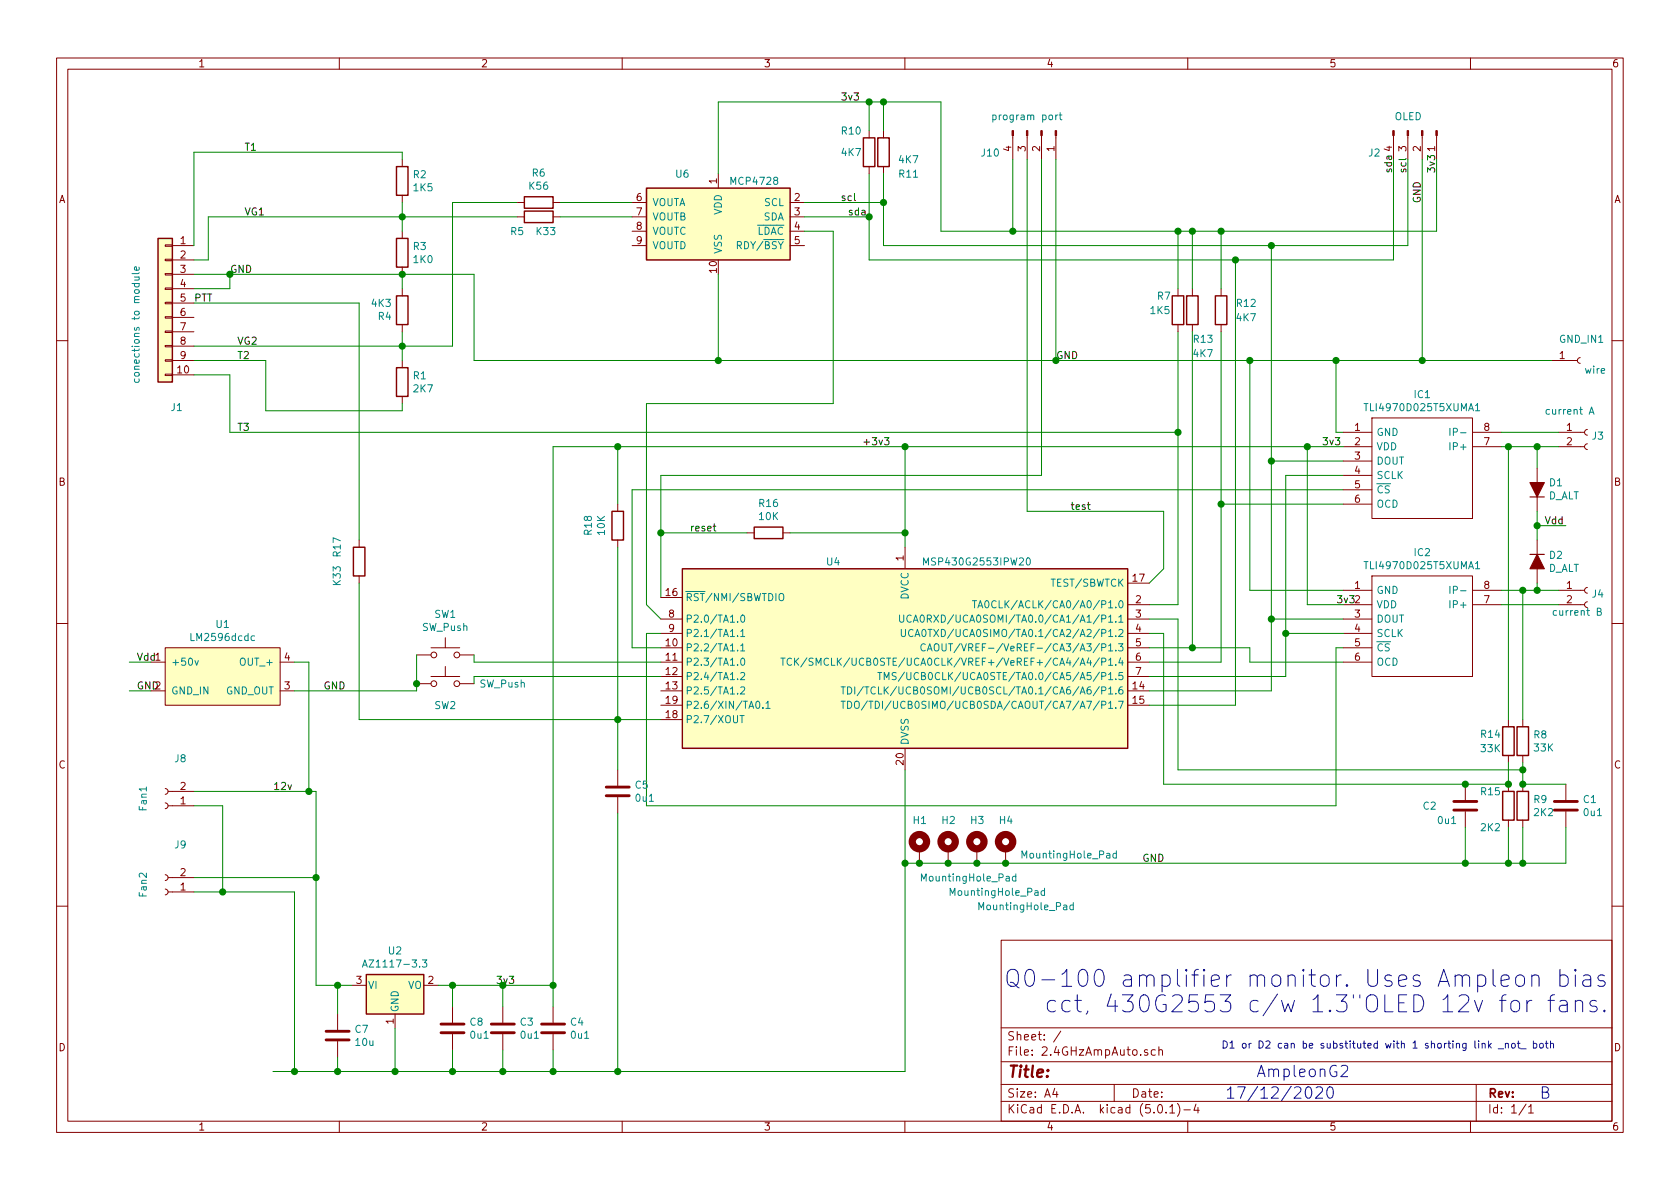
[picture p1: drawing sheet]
EESchema Schematic File Version 4
LIBS:2.4GHzAmpAuto-cache
EELAYER 26 0
EELAYER END
$Descr A4 11693 8268
encoding utf-8
Sheet 1 1
Title ""
Date ""
Rev ""
Comp ""
Comment1 ""
Comment2 ""
Comment3 ""
Comment4 ""
$EndDescr
$Comp
L Regulator_Linear:AZ1117-3.3 U2
U 1 1
P 2750 6850
F 0 "U2" H 2750 7092 50  0000 C CNN
F 1 "AZ1117-3.3" H 2750 7001 50  0000 C CNN
F 2 "Package_TO_SOT_SMD:SOT-89-3_Handsoldering" H 2750 7100 50  0001 C CIN
F 3 "https://www.diodes.com/assets/Datasheets/AZ1117.pdf" H 2750 6850 50  0001 C CNN
	1    2750 6850
	1    0    0    -1  
$EndComp
$Comp
L Device:R R2
U 1 1
P 2800 1250
F 0 "R2" H 2870 1296 50  0000 L CNN
F 1 "1K5" H 2870 1205 50  0000 L CNN
F 2 "Resistor_SMD:R_0805_2012Metric_Pad1.15x1.40mm_HandSolder" V 2730 1250 50  0001 C CNN
F 3 "~" H 2800 1250 50  0001 C CNN
	1    2800 1250
	1    0    0    -1  
$EndComp
$Comp
L Device:R R5
U 1 1
P 3750 1500
F 0 "R5" V 3850 1350 50  0000 C CNN
F 1 "K33" V 3850 1550 50  0000 C CNN
F 2 "Resistor_SMD:R_0805_2012Metric_Pad1.15x1.40mm_HandSolder" V 3680 1500 50  0001 C CNN
F 3 "~" H 3750 1500 50  0001 C CNN
	1    3750 1500
	0    1    1    0   
$EndComp
$Comp
L Device:R R6
U 1 1
P 3750 1400
F 0 "R6" V 3543 1400 50  0000 C CNN
F 1 "K56" V 3634 1400 50  0000 C CNN
F 2 "Resistor_SMD:R_0805_2012Metric_Pad1.15x1.40mm_HandSolder" V 3680 1400 50  0001 C CNN
F 3 "~" H 3750 1400 50  0001 C CNN
	1    3750 1400
	0    1    1    0   
$EndComp
$Comp
L Device:R R1
U 1 1
P 2800 2650
F 0 "R1" H 2870 2696 50  0000 L CNN
F 1 "2K7" H 2870 2605 50  0000 L CNN
F 2 "Resistor_SMD:R_0805_2012Metric_Pad1.15x1.40mm_HandSolder" V 2730 2650 50  0001 C CNN
F 3 "~" H 2800 2650 50  0001 C CNN
	1    2800 2650
	1    0    0    -1  
$EndComp
$Comp
L Device:R R3
U 1 1
P 2800 1750
F 0 "R3" H 2870 1796 50  0000 L CNN
F 1 "1K0" H 2870 1705 50  0000 L CNN
F 2 "Resistor_SMD:R_0805_2012Metric_Pad1.15x1.40mm_HandSolder" V 2730 1750 50  0001 C CNN
F 3 "~" H 2800 1750 50  0001 C CNN
	1    2800 1750
	1    0    0    -1  
$EndComp
$Comp
L Device:R R4
U 1 1
P 2800 2150
F 0 "R4" H 2870 2196 50  0000 L CNN
F 1 "4K3" H 2870 2105 50  0000 L CNN
F 2 "Resistor_SMD:R_0805_2012Metric_Pad1.15x1.40mm_HandSolder" V 2730 2150 50  0001 C CNN
F 3 "~" H 2800 2150 50  0001 C CNN
	1    2800 2150
	-1   0    0    1   
$EndComp
Wire Wire Line
	6550 1600 6550 700 
Text Label 7950 6000 0    50   ~ 0
GND
Text Label 7350 2500 0    50   ~ 0
GND
Text Label 6000 3100 0    50   ~ 0
+3v3
Wire Wire Line
	3050 6850 3150 6850
Wire Wire Line
	2750 7150 2750 7450
Connection ~ 2750 7450
Wire Wire Line
	2750 7450 3150 7450
Wire Wire Line
	1350 6100 2200 6100
Wire Wire Line
	2200 6100 2200 6850
Wire Wire Line
	2200 6850 2350 6850
Wire Wire Line
	1350 5500 2150 5500
Wire Wire Line
	2200 5500 2200 6100
Connection ~ 2200 6100
Wire Wire Line
	1350 5600 1550 5600
Wire Wire Line
	1550 5600 1550 6200
Wire Wire Line
	1350 6200 1550 6200
Connection ~ 1550 6200
Wire Wire Line
	1550 6200 2050 6200
Connection ~ 2050 7450
Wire Wire Line
	2050 7450 2350 7450
$Comp
L Device:C C7
U 1 1
P 2350 7200
F 0 "C7" H 2465 7246 50  0000 L CNN
F 1 "10u" H 2465 7155 50  0000 L CNN
F 2 "Capacitor_SMD:C_0805_2012Metric" H 2388 7050 50  0001 C CNN
F 3 "~" H 2350 7200 50  0001 C CNN
	1    2350 7200
	1    0    0    -1  
$EndComp
$Comp
L Device:C C8
U 1 1
P 3150 7150
F 0 "C8" H 3265 7196 50  0000 L CNN
F 1 "0u1" H 3265 7105 50  0000 L CNN
F 2 "Capacitor_SMD:C_0805_2012Metric" H 3188 7000 50  0001 C CNN
F 3 "~" H 3150 7150 50  0001 C CNN
	1    3150 7150
	1    0    0    -1  
$EndComp
Wire Wire Line
	3150 7000 3150 6850
Connection ~ 3150 6850
Wire Wire Line
	3150 6850 3500 6850
Wire Wire Line
	3150 7300 3150 7450
Connection ~ 3150 7450
Wire Wire Line
	2350 7350 2350 7450
Connection ~ 2350 7450
Wire Wire Line
	2350 7450 2750 7450
Wire Wire Line
	1900 7450 2050 7450
Wire Wire Line
	2350 7050 2350 6850
Connection ~ 2350 6850
Wire Wire Line
	2350 6850 2450 6850
Wire Wire Line
	8850 1700 9800 1700
$Comp
L Device:R R16
U 1 1
P 5350 3700
F 0 "R16" V 5143 3700 50  0000 C CNN
F 1 "10K" V 5234 3700 50  0000 C CNN
F 2 "Resistor_SMD:R_0805_2012Metric_Pad1.15x1.40mm_HandSolder" V 5280 3700 50  0001 C CNN
F 3 "~" H 5350 3700 50  0001 C CNN
	1    5350 3700
	0    1    1    0   
$EndComp
Wire Wire Line
	4600 4150 4600 3700
Wire Wire Line
	4600 3700 5200 3700
Text Label 5850 700  0    50   ~ 0
3v3
Text Label 3450 6850 0    50   ~ 0
3v3
Text Label 1900 5500 0    50   ~ 0
12v
$Comp
L Connector:Conn_01x02_Female J8
U 1 1
P 1150 5600
F 0 "J8" H 1044 5275 50  0000 C CNN
F 1 "Fan1" V 1300 5550 50  0000 C CNN
F 2 "Connector_PinHeader_2.54mm:PinHeader_1x02_P2.54mm_Vertical" H 1150 5600 50  0001 C CNN
F 3 "~" H 1150 5600 50  0001 C CNN
	1    1150 5600
	-1   0    0    1   
$EndComp
$Comp
L Connector:Conn_01x02_Female J9
U 1 1
P 1150 6200
F 0 "J9" H 1044 5875 50  0000 C CNN
F 1 "Fan2" V 1300 6150 50  0000 C CNN
F 2 "Connector_PinHeader_2.54mm:PinHeader_1x02_P2.54mm_Vertical" H 1150 6200 50  0001 C CNN
F 3 "~" H 1150 6200 50  0001 C CNN
	1    1150 6200
	-1   0    0    1   
$EndComp
$Comp
L SamacSys_Parts:TLI4970D025T5XUMA1 IC1
U 1 1
P 9350 3000
F 0 "IC1" H 9900 3265 50  0000 C CNN
F 1 "TLI4970D025T5XUMA1" H 9900 3174 50  0000 C CNN
F 2 "SamacSys_Parts:PG-TISON-8-1" H 10300 3100 50  0001 L CNN
F 3 "https://www.infineon.com/dgdl/Infineon-TLI4970-D025T5-DataSheet-v01_02-EN.pdf?fileId=5546d4625607bd1301562c43d95e38a9" H 10300 3000 50  0001 L CNN
F 4 "Coreless Magnetic Current Sensor 25A" H 10300 2900 50  0001 L CNN "Description"
F 5 "" H 10300 2800 50  0001 L CNN "Height"
F 6 "726-TLI4970D025T5XU1" H 10300 2700 50  0001 L CNN "Mouser Part Number"
F 7 "https://www.mouser.co.uk/ProductDetail/Infineon-Technologies/TLI4970D025T5XUMA1?qs=3jdCaFhktORGVJ461DZOKg%3D%3D" H 10300 2600 50  0001 L CNN "Mouser Price/Stock"
F 8 "Infineon" H 10300 2500 50  0001 L CNN "Manufacturer_Name"
F 9 "TLI4970D025T5XUMA1" H 10300 2400 50  0001 L CNN "Manufacturer_Part_Number"
	1    9350 3000
	1    0    0    -1  
$EndComp
$Comp
L SamacSys_Parts:TLI4970D025T5XUMA1 IC2
U 1 1
P 9350 4100
F 0 "IC2" H 9900 4365 50  0000 C CNN
F 1 "TLI4970D025T5XUMA1" H 9900 4274 50  0000 C CNN
F 2 "SamacSys_Parts:PG-TISON-8-1" H 10300 4200 50  0001 L CNN
F 3 "https://www.infineon.com/dgdl/Infineon-TLI4970-D025T5-DataSheet-v01_02-EN.pdf?fileId=5546d4625607bd1301562c43d95e38a9" H 10300 4100 50  0001 L CNN
F 4 "Coreless Magnetic Current Sensor 25A" H 10300 4000 50  0001 L CNN "Description"
F 5 "" H 10300 3900 50  0001 L CNN "Height"
F 6 "726-TLI4970D025T5XU1" H 10300 3800 50  0001 L CNN "Mouser Part Number"
F 7 "https://www.mouser.co.uk/ProductDetail/Infineon-Technologies/TLI4970D025T5XUMA1?qs=3jdCaFhktORGVJ461DZOKg%3D%3D" H 10300 3700 50  0001 L CNN "Mouser Price/Stock"
F 8 "Infineon" H 10300 3600 50  0001 L CNN "Manufacturer_Name"
F 9 "TLI4970D025T5XUMA1" H 10300 3500 50  0001 L CNN "Manufacturer_Part_Number"
	1    9350 4100
	1    0    0    -1  
$EndComp
$Comp
L Analog_DAC:MCP4728 U6
U 1 1
P 5000 1500
F 0 "U6" H 5250 1800 50  0000 C CNN
F 1 "MCP4728" H 4750 1750 50  0000 C CNN
F 2 "Package_SO:MSOP-10_3x3mm_P0.5mm" H 5000 900 50  0001 C CNN
F 3 "http://ww1.microchip.com/downloads/en/DeviceDoc/22187E.pdf" H 5000 1750 50  0001 C CNN
	1    5000 1500
	-1   0    0    -1  
$EndComp
Wire Wire Line
	5000 1200 5000 700 
Wire Wire Line
	5000 700  6050 700 
Wire Wire Line
	4500 2800 4500 4200
Wire Wire Line
	4500 4200 4600 4300
Wire Wire Line
	5600 1400 6150 1400
Wire Wire Line
	6150 1400 6150 1700
Wire Wire Line
	6150 1700 8850 1700
Connection ~ 8850 1700
Wire Wire Line
	5600 1500 6050 1500
Wire Wire Line
	6050 1500 6050 1800
Wire Wire Line
	9350 3400 4400 3400
Wire Wire Line
	9300 5600 9300 4500
Wire Wire Line
	8700 4100 9350 4100
Wire Wire Line
	9350 4300 8850 4300
Wire Wire Line
	8850 4300 8850 3200
Wire Wire Line
	8850 3200 9350 3200
Wire Wire Line
	9350 3300 8950 3300
Wire Wire Line
	8950 3300 8950 4400
Wire Wire Line
	8950 4400 9350 4400
$Comp
L Connector:Conn_01x04_Male J10
U 1 1
P 7250 900
F 0 "J10" V 7403 613 50  0000 R CNN
F 1 "program port" V 7150 1050 50  0000 R CNN
F 2 "Steve:1x04_P2.54mm_Pads" H 7250 900 50  0001 C CNN
F 3 "~" H 7250 900 50  0001 C CNN
	1    7250 900 
	0    1    1    0   
$EndComp
Wire Wire Line
	7350 1100 7350 2500
Wire Wire Line
	7050 1100 7050 1600
Connection ~ 7050 1600
Wire Wire Line
	7050 1600 6550 1600
Wire Wire Line
	7250 1100 7250 3300
Wire Wire Line
	7250 3300 4600 3300
Wire Wire Line
	4600 3300 4600 3700
Connection ~ 4600 3700
Wire Wire Line
	7150 1100 7150 3550
Wire Wire Line
	7150 3550 8100 3550
Wire Wire Line
	8100 3550 8100 3950
Wire Wire Line
	8100 3950 8000 4050
Wire Wire Line
	8200 2300 8200 3000
Wire Wire Line
	8200 4200 8000 4200
$Comp
L Device:R R7
U 1 1
P 8200 2150
F 0 "R7" H 8050 2250 50  0000 L CNN
F 1 "1K5" H 8000 2150 50  0000 L CNN
F 2 "Resistor_SMD:R_0805_2012Metric_Pad1.15x1.40mm_HandSolder" V 8130 2150 50  0001 C CNN
F 3 "~" H 8200 2150 50  0001 C CNN
	1    8200 2150
	1    0    0    -1  
$EndComp
$Comp
L Device:R R8
U 1 1
P 10600 5150
F 0 "R8" H 10670 5196 50  0000 L CNN
F 1 "33K" H 10670 5105 50  0000 L CNN
F 2 "Resistor_SMD:R_0805_2012Metric_Pad1.15x1.40mm_HandSolder" V 10530 5150 50  0001 C CNN
F 3 "~" H 10600 5150 50  0001 C CNN
	1    10600 5150
	1    0    0    -1  
$EndComp
$Comp
L Device:R R9
U 1 1
P 10600 5600
F 0 "R9" H 10670 5646 50  0000 L CNN
F 1 "2K2" H 10670 5555 50  0000 L CNN
F 2 "Resistor_SMD:R_0805_2012Metric_Pad1.15x1.40mm_HandSolder" V 10530 5600 50  0001 C CNN
F 3 "~" H 10600 5600 50  0001 C CNN
	1    10600 5600
	1    0    0    -1  
$EndComp
$Comp
L Device:C C1
U 1 1
P 10900 5600
F 0 "C1" H 11015 5646 50  0000 L CNN
F 1 "0u1" H 11015 5555 50  0000 L CNN
F 2 "Capacitor_SMD:C_0805_2012Metric" H 10938 5450 50  0001 C CNN
F 3 "~" H 10900 5600 50  0001 C CNN
	1    10900 5600
	1    0    0    -1  
$EndComp
Wire Wire Line
	10600 5750 10600 6000
Wire Wire Line
	8200 4300 8000 4300
$Comp
L Switch:SW_Push SW2
U 1 1
P 3100 4750
F 0 "SW2" H 3100 4600 50  0000 C CNN
F 1 "SW_Push" H 3500 4750 50  0000 C CNN
F 2 "Button_Switch_THT:SW_MEC_5GTH9" H 3100 4950 50  0001 C CNN
F 3 "" H 3100 4950 50  0001 C CNN
	1    3100 4750
	1    0    0    -1  
$EndComp
$Comp
L Switch:SW_Push SW1
U 1 1
P 3100 4550
F 0 "SW1" H 3100 4835 50  0000 C CNN
F 1 "SW_Push" H 3100 4744 50  0000 C CNN
F 2 "Button_Switch_THT:SW_MEC_5GTH9" H 3100 4750 50  0001 C CNN
F 3 "" H 3100 4750 50  0001 C CNN
	1    3100 4550
	1    0    0    -1  
$EndComp
$Comp
L Connector_Generic:Conn_01x10 J1
U 1 1
P 1150 2100
F 0 "J1" H 1070 1375 50  0000 C CNN
F 1 "conections to module" V 1350 1950 50  0000 C CNN
F 2 "Steve:Harwin_M20-89010xx_1x10_P2.54mm_Horizontal" H 1150 2100 50  0001 C CNN
F 3 "~" H 1150 2100 50  0001 C CNN
	1    1150 2100
	-1   0    0    -1  
$EndComp
Wire Wire Line
	1350 1050 1350 1700
Wire Wire Line
	1450 1800 1350 1800
Wire Wire Line
	1350 2500 1850 2500
Wire Wire Line
	1600 2600 1600 3000
Connection ~ 8200 3000
Wire Wire Line
	1350 2600 1600 2600
Connection ~ 7350 2500
Connection ~ 8700 2500
$Comp
L Connector:Conn_01x04_Male J2
U 1 1
P 9900 900
F 0 "J2" V 10053 613 50  0000 R CNN
F 1 "OLED" V 9800 900 50  0000 R CNN
F 2 "Steve:1x04_P2.54mm_Pads" H 9900 900 50  0001 C CNN
F 3 "~" H 9900 900 50  0001 C CNN
	1    9900 900 
	0    1    1    0   
$EndComp
Wire Wire Line
	10000 1600 10000 1100
Text Label 4800 3700 0    50   ~ 0
reset
Text Label 5850 1400 0    50   ~ 0
scl
Text Label 5900 1500 0    50   ~ 0
sda
Text Label 7450 3550 0    50   ~ 0
test
Text Label 1700 1050 0    50   ~ 0
T1
Text Label 1700 1500 0    50   ~ 0
VG1
Text Label 1600 1900 0    50   ~ 0
GND
Text Label 1650 2400 0    50   ~ 0
VG2
Text Label 1650 2500 0    50   ~ 0
T2
Text Label 1650 3000 0    50   ~ 0
T3
Wire Wire Line
	5800 2800 5800 1600
Wire Wire Line
	5800 1600 5600 1600
Wire Wire Line
	4500 2800 5800 2800
$Comp
L Device:R R11
U 1 1
P 6150 1050
F 0 "R11" H 6250 900 50  0000 L CNN
F 1 "4K7" H 6400 1000 50  0000 R CNN
F 2 "Resistor_SMD:R_0805_2012Metric_Pad1.15x1.40mm_HandSolder" V 6080 1050 50  0001 C CNN
F 3 "~" H 6150 1050 50  0001 C CNN
	1    6150 1050
	1    0    0    -1  
$EndComp
$Comp
L Device:R R10
U 1 1
P 6050 1050
F 0 "R10" H 5850 1200 50  0000 L CNN
F 1 "4K7" H 5850 1050 50  0000 L CNN
F 2 "Resistor_SMD:R_0805_2012Metric_Pad1.15x1.40mm_HandSolder" V 5980 1050 50  0001 C CNN
F 3 "~" H 6050 1050 50  0001 C CNN
	1    6050 1050
	1    0    0    -1  
$EndComp
Wire Wire Line
	6050 900  6050 700 
Connection ~ 6050 700 
Wire Wire Line
	6050 700  6150 700 
Wire Wire Line
	6150 900  6150 700 
Connection ~ 6150 700 
Wire Wire Line
	6150 700  6550 700 
Wire Wire Line
	6150 1200 6150 1400
Connection ~ 6150 1400
Wire Wire Line
	6050 1200 6050 1500
Connection ~ 6050 1500
$Comp
L Connector:Conn_01x01_Female GND_IN1
U 1 1
P 11000 2500
F 0 "GND_IN1" H 10850 2650 50  0000 L CNN
F 1 "wire" H 11027 2435 50  0000 L CNN
F 2 "Connector_Wire:SolderWirePad_1x01_Drill2.5mm" H 11000 2500 50  0001 C CNN
F 3 "~" H 11000 2500 50  0001 C CNN
	1    11000 2500
	1    0    0    -1  
$EndComp
Text Label 9900 1250 3    50   ~ 0
GND
Text Label 9800 1200 1    50   ~ 0
scl
Text Label 9700 1200 1    50   ~ 0
sda
Text Label 10000 1200 1    50   ~ 0
3v3
Wire Wire Line
	6300 3100 6300 3700
Wire Wire Line
	5500 3700 6300 3700
Connection ~ 6300 3700
Wire Wire Line
	6300 3700 6300 3800
$Comp
L MCU_Texas_MSP430:MSP430G2553IPW20 U4
U 1 1
P 6300 4600
F 0 "U4" H 5800 5300 50  0000 C CNN
F 1 "MSP430G2553IPW20" H 6800 5300 50  0000 C CNN
F 2 "Package_SO:TSSOP-20_4.4x6.5mm_P0.65mm" H 4850 4050 50  0001 C CIN
F 3 "http://www.ti.com/lit/ds/symlink/msp430g2553.pdf" H 6250 4600 50  0001 C CNN
	1    6300 4600
	1    0    0    -1  
$EndComp
Wire Wire Line
	6300 5350 6300 6000
Connection ~ 6300 6000
Wire Wire Line
	6300 6000 6300 7450
Wire Wire Line
	6050 1800 8600 1800
Wire Wire Line
	8000 4600 8500 4600
Wire Wire Line
	8000 4900 8600 4900
Wire Wire Line
	8600 4900 8600 1800
Wire Wire Line
	8000 4700 8950 4700
Wire Wire Line
	8000 4500 8300 4500
$Comp
L Device:R R12
U 1 1
P 8500 2150
F 0 "R12" H 8600 2200 50  0000 L CNN
F 1 "4K7" H 8750 2100 50  0000 R CNN
F 2 "Resistor_SMD:R_0805_2012Metric_Pad1.15x1.40mm_HandSolder" V 8430 2150 50  0001 C CNN
F 3 "~" H 8500 2150 50  0001 C CNN
	1    8500 2150
	1    0    0    -1  
$EndComp
$Comp
L Device:R R13
U 1 1
P 8300 2150
F 0 "R13" H 8300 1950 50  0000 L CNN
F 1 "4K7" H 8450 1850 50  0000 R CNN
F 2 "Resistor_SMD:R_0805_2012Metric_Pad1.15x1.40mm_HandSolder" V 8230 2150 50  0001 C CNN
F 3 "~" H 8300 2150 50  0001 C CNN
	1    8300 2150
	1    0    0    -1  
$EndComp
Wire Wire Line
	8200 3000 8200 4200
Wire Wire Line
	8200 1600 8200 2000
Connection ~ 8200 1600
Wire Wire Line
	8200 1600 7050 1600
Text Label 9200 3100 0    50   ~ 0
3v3
Text Label 9300 4200 0    50   ~ 0
3v3
Wire Wire Line
	8200 1600 8300 1600
Wire Wire Line
	8300 2000 8300 1600
Wire Wire Line
	8300 2300 8300 4500
Wire Wire Line
	8500 3500 9350 3500
Connection ~ 8500 3500
Wire Wire Line
	8500 3500 8500 4600
Wire Wire Line
	9350 4600 8700 4600
Wire Wire Line
	8700 4600 8700 4500
Wire Wire Line
	8700 4500 8300 4500
Connection ~ 8300 4500
Connection ~ 8300 1600
Wire Wire Line
	8300 1600 8500 1600
Wire Wire Line
	4400 4500 4600 4500
Wire Wire Line
	4400 3400 4400 4500
Wire Wire Line
	4600 4400 4500 4400
Wire Wire Line
	4500 4400 4500 5600
Wire Wire Line
	4500 5600 9300 5600
$Comp
L Steve_Library:LM2596dcdc U1
U 1 1
P 1500 4700
F 0 "U1" H 1550 5065 50  0000 C CNN
F 1 "LM2596dcdc" H 1550 4974 50  0000 C CNN
F 2 "Steve:LM2596_dc-dc_module" H 1500 4700 50  0001 C CNN
F 3 "" H 1500 4700 50  0001 C CNN
	1    1500 4700
	1    0    0    -1  
$EndComp
Wire Wire Line
	1050 4600 900  4600
Wire Wire Line
	1050 4800 900  4800
Wire Wire Line
	2050 4600 2150 4600
Wire Wire Line
	2150 4600 2150 5500
Connection ~ 2150 5500
Wire Wire Line
	2150 5500 2200 5500
Text Label 2250 4800 0    50   ~ 0
GND
Text Label 950  4600 0    50   ~ 0
Vdd
Text Label 950  4800 0    50   ~ 0
GND
Wire Wire Line
	2050 6200 2050 7450
$Comp
L Connector:Conn_01x02_Female J3
U 1 1
P 11050 3000
F 0 "J3" H 11077 2976 50  0000 L CNN
F 1 "current A" H 10750 3150 50  0000 L CNN
F 2 "Connector_Wire:SolderWirePad_1x02_P7.62mm_Drill2.5mm" H 11050 3000 50  0001 C CNN
F 3 "~" H 11050 3000 50  0001 C CNN
	1    11050 3000
	1    0    0    -1  
$EndComp
$Comp
L Connector:Conn_01x02_Female J4
U 1 1
P 11050 4100
F 0 "J4" H 11077 4076 50  0000 L CNN
F 1 "current B" H 10800 3950 50  0000 L CNN
F 2 "Connector_Wire:SolderWirePad_1x02_P7.62mm_Drill2.5mm" H 11050 4100 50  0001 C CNN
F 3 "~" H 11050 4100 50  0001 C CNN
	1    11050 4100
	1    0    0    -1  
$EndComp
Wire Wire Line
	10450 3000 10850 3000
$Comp
L Device:D_ALT D2
U 1 1
P 10700 3900
F 0 "D2" V 10654 3979 50  0000 L CNN
F 1 "D_ALT" V 10745 3979 50  0000 L CNN
F 2 "Diode_SMD:D_MiniMELF_Handsoldering" H 10700 3900 50  0001 C CNN
F 3 "~" H 10700 3900 50  0001 C CNN
	1    10700 3900
	0    1    1    0   
$EndComp
$Comp
L Device:D_ALT D1
U 1 1
P 10700 3400
F 0 "D1" V 10746 3321 50  0000 R CNN
F 1 "D_ALT" V 10655 3321 50  0000 R CNN
F 2 "Diode_SMD:D_MiniMELF_Handsoldering" H 10700 3400 50  0001 C CNN
F 3 "~" H 10700 3400 50  0001 C CNN
	1    10700 3400
	0    -1   -1   0   
$EndComp
Wire Wire Line
	10700 3250 10700 3100
Connection ~ 10700 3100
Wire Wire Line
	10700 3100 10850 3100
Wire Wire Line
	10700 4050 10700 4100
Connection ~ 10700 4100
Wire Wire Line
	10700 4100 10850 4100
Text Label 10750 3650 0    50   ~ 0
Vdd
$Comp
L Device:R R14
U 1 1
P 10500 5150
F 0 "R14" H 10300 5200 50  0000 L CNN
F 1 "33K" H 10300 5100 50  0000 L CNN
F 2 "Resistor_SMD:R_0805_2012Metric_Pad1.15x1.40mm_HandSolder" V 10430 5150 50  0001 C CNN
F 3 "~" H 10500 5150 50  0001 C CNN
	1    10500 5150
	1    0    0    -1  
$EndComp
Wire Wire Line
	6300 6000 6400 6000
$Comp
L Device:R R15
U 1 1
P 10500 5600
F 0 "R15" H 10300 5700 50  0000 L CNN
F 1 "2K2" H 10300 5450 50  0000 L CNN
F 2 "Resistor_SMD:R_0805_2012Metric_Pad1.15x1.40mm_HandSolder" V 10430 5600 50  0001 C CNN
F 3 "~" H 10500 5600 50  0001 C CNN
	1    10500 5600
	1    0    0    -1  
$EndComp
$Comp
L Device:C C2
U 1 1
P 10200 5600
F 0 "C2" H 9900 5600 50  0000 L CNN
F 1 "0u1" H 10000 5500 50  0000 L CNN
F 2 "Capacitor_SMD:C_0805_2012Metric" H 10238 5450 50  0001 C CNN
F 3 "~" H 10200 5600 50  0001 C CNN
	1    10200 5600
	1    0    0    -1  
$EndComp
Wire Wire Line
	10500 6000 10500 5750
Wire Wire Line
	10200 5750 10200 6000
Connection ~ 10200 6000
Wire Wire Line
	10200 6000 10500 6000
Wire Wire Line
	10200 5450 10500 5450
Wire Wire Line
	10600 5300 10600 5350
Wire Wire Line
	10700 3550 10700 3650
Wire Wire Line
	10900 3650 10700 3650
Connection ~ 10700 3650
Wire Wire Line
	10700 3650 10700 3750
Wire Wire Line
	3150 7450 3500 7450
Wire Wire Line
	8000 4400 8100 4400
Wire Wire Line
	10450 4200 10850 4200
$Comp
L Device:C C3
U 1 1
P 3500 7150
F 0 "C3" H 3615 7196 50  0000 L CNN
F 1 "0u1" H 3615 7105 50  0000 L CNN
F 2 "Capacitor_SMD:C_0805_2012Metric" H 3538 7000 50  0001 C CNN
F 3 "~" H 3500 7150 50  0001 C CNN
	1    3500 7150
	1    0    0    -1  
$EndComp
$Comp
L Device:C C4
U 1 1
P 3850 7150
F 0 "C4" H 3965 7196 50  0000 L CNN
F 1 "0u1" H 3965 7105 50  0000 L CNN
F 2 "Capacitor_SMD:C_0805_2012Metric" H 3888 7000 50  0001 C CNN
F 3 "~" H 3850 7150 50  0001 C CNN
	1    3850 7150
	1    0    0    -1  
$EndComp
Wire Wire Line
	3500 7000 3500 6850
Connection ~ 3500 6850
Wire Wire Line
	3500 6850 3850 6850
Wire Wire Line
	3850 6850 3850 7000
Connection ~ 3850 6850
Wire Wire Line
	3850 7300 3850 7450
Connection ~ 3850 7450
Wire Wire Line
	3850 7450 4300 7450
Wire Wire Line
	3500 7300 3500 7450
Connection ~ 3500 7450
Wire Wire Line
	3500 7450 3850 7450
Text Notes 9300 7650 2    79   ~ 0
17/12/2020
Text Notes 9400 7500 2    79   ~ 0
AmpleonG2
Text Notes 10800 7650 2    79   ~ 0
B
Text Notes 11200 7050 2    118  ~ 0
Q0-100 amplifier monitor. Uses Ampleon bias\ncct, 430G2553 c/w 1.3"OLED 12v for fans.\n
Wire Wire Line
	8700 2500 9300 2500
Wire Wire Line
	9800 1100 9800 1700
Wire Wire Line
	9900 1100 9900 2500
Wire Wire Line
	8600 1800 9700 1800
Wire Wire Line
	9700 1800 9700 1100
Connection ~ 8600 1800
Text Notes 8500 7300 0    50   ~ 0
D1 or D2 can be substituted with 1 shorting link _not_ both
$Comp
L Device:R R17
U 1 1
P 2500 3900
F 0 "R17" V 2650 3800 50  0000 C CNN
F 1 "K33" V 2650 4000 50  0000 C CNN
F 2 "Resistor_SMD:R_0805_2012Metric_Pad1.15x1.40mm_HandSolder" V 2430 3900 50  0001 C CNN
F 3 "~" H 2500 3900 50  0001 C CNN
	1    2500 3900
	-1   0    0    1   
$EndComp
$Comp
L Device:R R18
U 1 1
P 4300 3650
F 0 "R18" V 4093 3650 50  0000 C CNN
F 1 "10K" V 4184 3650 50  0000 C CNN
F 2 "Resistor_SMD:R_0805_2012Metric_Pad1.15x1.40mm_HandSolder" V 4230 3650 50  0001 C CNN
F 3 "~" H 4300 3650 50  0001 C CNN
	1    4300 3650
	1    0    0    -1  
$EndComp
$Comp
L Device:C C5
U 1 1
P 4300 5500
F 0 "C5" H 4415 5546 50  0000 L CNN
F 1 "0u1" H 4415 5455 50  0000 L CNN
F 2 "Capacitor_SMD:C_0805_2012Metric" H 4338 5350 50  0001 C CNN
F 3 "~" H 4300 5500 50  0001 C CNN
	1    4300 5500
	1    0    0    -1  
$EndComp
Wire Wire Line
	4300 5650 4300 7450
Connection ~ 4300 7450
Wire Wire Line
	4300 7450 6300 7450
Connection ~ 4300 5000
Wire Wire Line
	4300 5000 4300 5350
Wire Wire Line
	4300 5000 4600 5000
Text Label 1350 2100 0    50   ~ 0
PTT
$Comp
L Mechanical:MountingHole_Pad H1
U 1 1
P 6400 5900
F 0 "H1" H 6350 6100 50  0000 L CNN
F 1 "MountingHole_Pad" H 6400 5700 50  0000 L CNN
F 2 "MountingHole:MountingHole_2.7mm_M2.5_Pad" H 6400 5900 50  0001 C CNN
F 3 "~" H 6400 5900 50  0001 C CNN
	1    6400 5900
	1    0    0    -1  
$EndComp
$Comp
L Mechanical:MountingHole_Pad H3
U 1 1
P 6800 5900
F 0 "H3" H 6750 6100 50  0000 L CNN
F 1 "MountingHole_Pad" H 6800 5500 50  0000 L CNN
F 2 "MountingHole:MountingHole_2.7mm_M2.5_Pad" H 6800 5900 50  0001 C CNN
F 3 "~" H 6800 5900 50  0001 C CNN
	1    6800 5900
	1    0    0    -1  
$EndComp
Connection ~ 6800 6000
Wire Wire Line
	6800 6000 7000 6000
$Comp
L Mechanical:MountingHole_Pad H2
U 1 1
P 6600 5900
F 0 "H2" H 6550 6100 50  0000 L CNN
F 1 "MountingHole_Pad" H 6600 5600 50  0000 L CNN
F 2 "MountingHole:MountingHole_2.7mm_M2.5_Pad" H 6600 5900 50  0001 C CNN
F 3 "~" H 6600 5900 50  0001 C CNN
	1    6600 5900
	1    0    0    -1  
$EndComp
Connection ~ 6600 6000
Wire Wire Line
	6600 6000 6800 6000
$Comp
L Mechanical:MountingHole_Pad H4
U 1 1
P 7000 5900
F 0 "H4" H 6950 6100 50  0000 L CNN
F 1 "MountingHole_Pad" H 7100 5860 50  0000 L CNN
F 2 "MountingHole:MountingHole_2.7mm_M2.5_Pad" H 7000 5900 50  0001 C CNN
F 3 "~" H 7000 5900 50  0001 C CNN
	1    7000 5900
	1    0    0    -1  
$EndComp
Connection ~ 7000 6000
Wire Wire Line
	7000 6000 10200 6000
Connection ~ 6400 6000
Wire Wire Line
	6400 6000 6600 6000
Wire Wire Line
	1350 1900 1600 1900
Wire Wire Line
	1350 2000 1600 2000
Wire Wire Line
	1600 2000 1600 1900
Connection ~ 1600 1900
Wire Wire Line
	1600 1900 2800 1900
Wire Wire Line
	4300 3500 4300 3100
Wire Wire Line
	4300 3100 6300 3100
Wire Wire Line
	4300 3800 4300 5000
Wire Wire Line
	2500 5000 2500 4050
Wire Wire Line
	2500 5000 4300 5000
Wire Wire Line
	2500 3750 2500 2100
Wire Wire Line
	1350 2100 2500 2100
Wire Wire Line
	2800 2500 2800 2400
Connection ~ 2800 1900
Wire Wire Line
	2800 1900 3300 1900
Wire Wire Line
	3900 1400 4400 1400
Wire Wire Line
	3900 1500 4400 1500
Wire Wire Line
	2800 2000 2800 1900
Wire Wire Line
	2800 2300 2800 2400
Connection ~ 2800 2400
Wire Wire Line
	2800 2400 3150 2400
Wire Wire Line
	3600 1400 3150 1400
Wire Wire Line
	3150 1400 3150 2400
Wire Wire Line
	3600 1500 2800 1500
Wire Wire Line
	2800 1500 2800 1600
Connection ~ 2800 1500
Wire Wire Line
	1450 1500 1450 1800
Wire Wire Line
	1850 2850 2800 2850
Wire Wire Line
	2800 2850 2800 2800
Wire Wire Line
	1850 2500 1850 2850
Wire Wire Line
	1450 1500 2800 1500
Wire Wire Line
	2800 1100 2800 1050
Wire Wire Line
	1350 1050 2800 1050
Wire Wire Line
	2800 1400 2800 1500
Wire Wire Line
	1350 2400 2800 2400
Wire Wire Line
	2900 4800 2900 4750
Wire Wire Line
	2050 4800 2900 4800
Wire Wire Line
	2900 4750 2900 4550
Connection ~ 2900 4750
Wire Wire Line
	3300 4600 3300 4550
Wire Wire Line
	3300 4700 3300 4750
Wire Wire Line
	3300 4600 4600 4600
Wire Wire Line
	3300 4700 4600 4700
Wire Wire Line
	1600 3000 8200 3000
Wire Wire Line
	5000 2500 5000 1900
Wire Wire Line
	5000 2500 7350 2500
Connection ~ 10500 6000
Wire Wire Line
	10450 3100 10500 3100
Wire Wire Line
	10500 6000 10600 6000
Wire Wire Line
	10450 4100 10600 4100
Wire Wire Line
	10500 5000 10500 3100
Connection ~ 10500 3100
Wire Wire Line
	10500 3100 10700 3100
Wire Wire Line
	10500 5300 10500 5450
Connection ~ 10500 5450
Wire Wire Line
	8100 4400 8100 5450
Wire Wire Line
	8100 5450 10200 5450
Connection ~ 10200 5450
Wire Wire Line
	10600 6000 10900 6000
Wire Wire Line
	10900 6000 10900 5750
Connection ~ 10600 6000
Wire Wire Line
	10900 5450 10600 5450
Connection ~ 10600 5450
Wire Wire Line
	10600 5000 10600 4100
Connection ~ 10600 4100
Wire Wire Line
	10600 4100 10700 4100
Wire Wire Line
	8200 4300 8200 5350
Wire Wire Line
	8200 5350 10600 5350
Connection ~ 10600 5350
Wire Wire Line
	10600 5350 10600 5450
Wire Wire Line
	6300 3100 9100 3100
Connection ~ 6300 3100
Wire Wire Line
	8850 1700 8850 3200
Connection ~ 8850 3200
Wire Wire Line
	9300 4500 9350 4500
Wire Wire Line
	8850 4300 8850 4800
Wire Wire Line
	8850 4800 8000 4800
Connection ~ 8850 4300
Wire Wire Line
	8500 2000 8500 1600
Connection ~ 8500 1600
Wire Wire Line
	8500 2300 8500 3500
Wire Wire Line
	8500 1600 10000 1600
Wire Wire Line
	8950 4400 8950 4700
Connection ~ 8950 4400
Wire Wire Line
	8700 2500 8700 4100
Wire Wire Line
	9350 3000 9300 3000
Wire Wire Line
	9300 3000 9300 2500
Connection ~ 9300 2500
Wire Wire Line
	9300 2500 9900 2500
Wire Wire Line
	9100 4200 9100 3100
Wire Wire Line
	9100 4200 9350 4200
Connection ~ 9100 3100
Wire Wire Line
	9100 3100 9350 3100
Wire Wire Line
	7350 2500 8700 2500
Wire Wire Line
	9900 2500 10800 2500
Connection ~ 9900 2500
Wire Wire Line
	3850 3100 4300 3100
Wire Wire Line
	3850 3100 3850 6850
Connection ~ 4300 3100
Wire Wire Line
	3300 1900 3300 2500
Wire Wire Line
	3300 2500 5000 2500
Connection ~ 5000 2500
$EndSCHEMATC
